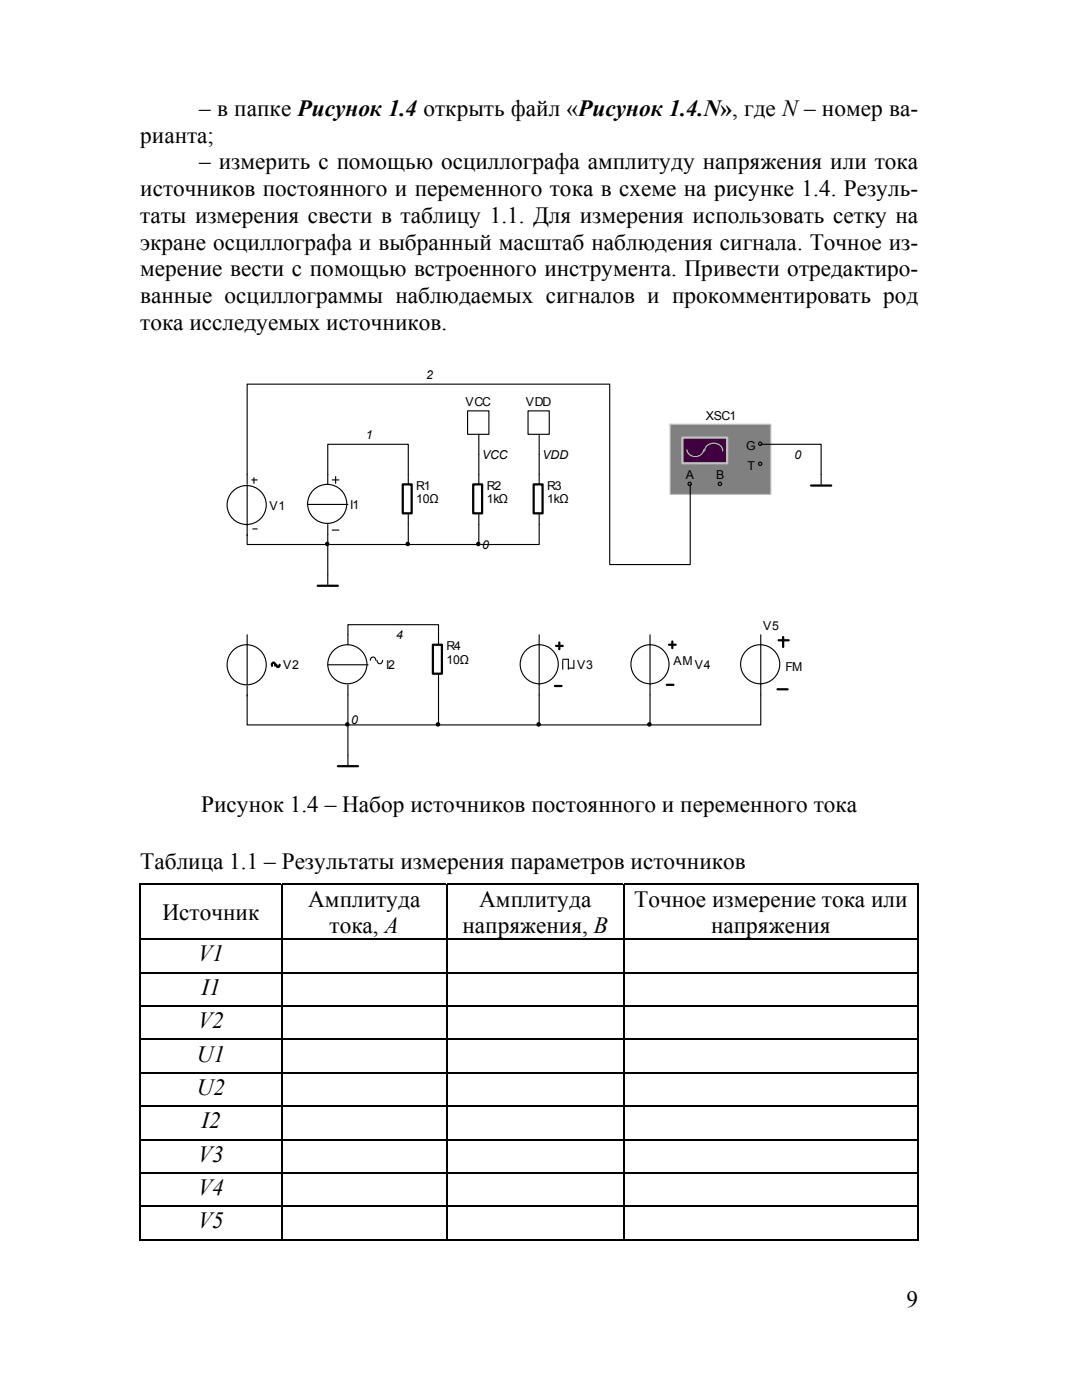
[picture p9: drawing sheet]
<svg xmlns="http://www.w3.org/2000/svg" width="216mm" height="279mm" viewBox="0 0 216 279" stroke-linecap="round" stroke-linejoin="round" font-family="sans-serif">
<g fill="none" stroke="#000" stroke-width=".22">
<path d="M49.3 94.7v2M49.3 96.9v10M50.2 95.8h1.1M50.7 95.3v1.2M65.4 94.7v2M66.3 95.8h1.3M67 95.1v1.4M81.5 94.7v2M93.3 82h4.3v4.7h-4.3zM95.5 86.7v4M95.5 94.7v2M105.4 82h4.2v4.7h-4.2z"/>
<path d="M107.6 86.7v4M107.6 94.7v2M50.4 105.6h.9M61.4 100.7h8M65.4 114.7v2M65.4 104.7v2M66.3 105.8h1.3M81.5 102.7v2M95.5 102.7v2M107.6 102.7v2"/>
<circle cx="49.2" cy="100.8" r="3.9"/>
<circle cx="65.3" cy="100.6" r="3.9"/>
</g>
<path d="M80.4 96.7h1.7v5.7h-1.7zM94.4 96.7h1.8v5.7h-1.8zM106.5 96.7h1.8v5.7h-1.8zM63.4 116.9h4" fill="none" stroke="#000" stroke-width=".45"/>
<g fill="#000" stroke="#000" stroke-width=".22">
<circle cx="65.3" cy="108.6" r=".33"/>
<circle cx="81.4" cy="108.6" r=".34"/>
<circle cx="95.4" cy="108.6" r=".33"/>
</g>
<path d="M133.7 84.7v14h20.1v-14z" fill-rule="evenodd" fill="#808080" stroke="#c0c0c0" stroke-width=".22"/>
<g fill="none" stroke="#000" stroke-width=".22">
<circle cx="137.6" cy="96.6" r=".34"/>
<circle cx="143.7" cy="96.6" r=".34"/>
<circle cx="151.7" cy="88.6" r=".33"/>
<circle cx="151.7" cy="92.6" r=".33"/>
</g>
<path d="M136.2 87.3h8.9v5.2h-8.9z" fill-rule="evenodd" fill="#400040" stroke="#c0c0c0" stroke-width=".45"/>
<path d="M140.4 89.8a1.71 1.71 0 0 1-1.6 1.3 1.71 1.71 0 0 1-1.7-1.3M144.2 90a1.81 1.81 0 0 0-1.8-1.6 1.81 1.81 0 0 0-1.8 1.6" fill="none" stroke="#c0c0c0" stroke-width=".22"/>
<g fill="none" stroke="#000" stroke-width=".45">
<path d="M161.8 96.9h4.1M54.9 132.8v-.3l-.3-.3-.3 .3v.4M55.1 132.7l.1 .2 .3 .2 .3-.4M86.4 128.7h1.8v5.8h-1.8zM110.7 136.9h1.4M111 128.9h1.3M111.6 128.2v1.4M133 136.7h1.4M133.5 128.7h1.3M134.1 128v1.3M155.1 137.6h2.1M155.4 127.8h2"/>
<path d="M156.3 127.1v2M67.4 152.9h4"/>
</g>
<g fill="none" stroke="#000" stroke-width=".22">
<path d="M49.3 94.7v-18h72.4v36h16v-16M65.4 94.7v-6h16.1v6M95.5 90.7v4M107.6 90.7v4M151.8 88.7h12v8M49.3 106.7v2h16.1v-2M81.5 104.7v4h-16.1v6M95.5 104.7v4h-14M107.6 104.7v4h-12.1M46.5 129.8a3.9 3.9 0 0 1 5.7 .3 3.9 3.9 0 0 1-.6 5.7 3.9 3.9 0 0 1-5.6-.9 4.1 4.1 0 0 1 .5-5.1zM49.3 126.7v10M49.3 136.9v2"/>
<path d="M65.4 132.7h8M69.4 128.7v-4h18.1v4M69.4 136.7v16M73.9 131.8a.56 .56 0 0 1 .5-.7 .56 .56 0 0 1 .6 .7M75.2 131.8a.57 .57 0 0 0 .6 .7 .57 .57 0 0 0 .5-.7M87.5 134.7v10h-38.2v-6M104.9 129.8a3.8 3.8 0 0 1 5.6 .2 3.8 3.8 0 0 1-.6 5.6 3.8 3.8 0 0 1-5.5-.9 4 4 0 0 1 .5-4.9zM107.6 126.7v18h-20.1M112.3 131.8v1.8M112.3 131.6h1.1v2M114.5 131.8v1.5h-1.1M129.7 126.7v18h-22.1"/>
<path d="M151.8 126.7v18h-22.1"/>
<circle cx="69.3" cy="132.6" r="3.9"/>
<circle cx="129.6" cy="132.6" r="3.8"/>
<circle cx="151.7" cy="132.6" r="3.9"/>
</g>
<g fill="#000" stroke="#000" stroke-width=".22">
<circle cx="69.3" cy="144.6" r=".33"/>
<circle cx="87.4" cy="144.6" r=".34"/>
<circle cx="107.5" cy="144.6" r=".34"/>
<circle cx="129.6" cy="144.6" r=".34"/>
</g>
<g fill="#000">
<path d="M27.9 176.4h.2v.3h-.2zM56.1 176.4h.2v.3h-.2zM89 176.4h.3v.3h-.3zM124.3 176.4h.2v.3h-.2zM183.1 176.4h.3v.3h-.3zM183.1 176.4h.3v.2h-.3zM27.9 187.3h.2v.3h-.2zM27.9 194h.2v.2h-.2zM56.1 187.3h.2v.3h-.2zM56.1 194h.2v.2h-.2zM89 187.3h.3v.3h-.3zM89 194h.3v.2h-.3z"/>
<path d="M124.3 187.3h.2v.3h-.2zM124.3 194h.2v.2h-.2zM183.1 187.3h.3v.3h-.3zM183.1 194h.3v.2h-.3zM27.9 200.7h.2v.2h-.2zM27.9 207.3h.2v.3h-.2zM56.1 200.7h.2v.2h-.2zM56.1 207.3h.2v.3h-.2zM89 200.7h.3v.2h-.3zM89 207.3h.3v.3h-.3zM124.3 200.7h.2v.2h-.2zM124.3 207.3h.2v.3h-.2z"/>
<path d="M183.1 200.7h.3v.2h-.3zM183.1 207.3h.3v.3h-.3zM27.9 220.6h.2v.3h-.2zM27.9 227.3h.2v.3h-.2zM27.9 234h.2v.2h-.2zM56.1 220.6h.2v.3h-.2zM56.1 227.3h.2v.3h-.2zM56.1 234h.2v.2h-.2zM89 220.6h.3v.3h-.3zM89 227.3h.3v.3h-.3zM89 234h.3v.2h-.3zM124.3 220.6h.2v.3h-.2z"/>
<path d="M124.3 227.3h.2v.3h-.2zM124.3 234h.2v.2h-.2zM183.1 220.6h.3v.3h-.3zM183.1 227.3h.3v.3h-.3zM183.1 234h.3v.2h-.3zM27.9 240.6h.2v.3h-.2zM56.1 240.6h.2v.3h-.2zM89 240.6h.3v.3h-.3zM124.3 240.6h.2v.3h-.2zM183.1 240.6h.3v.3h-.3zM183.1 247.3h.3v.2h-.3z"/>
</g>
<g fill="none" stroke="#000" stroke-width=".23">
<path d="M27.9 176.5h28.2M56.2 176.7v10.6M56.3 176.5h32.7M89.2 176.7v10.6M89.3 176.5h35M124.4 176.7v10.6M124.5 176.5h58.6M183.3 176.7v10.6M28.1 194.1h28M56.2 187.6v6.4M56.2 194.2v6.5M56.3 194.1h32.7"/>
<path d="M89.2 187.6v6.4M89.2 194.2v6.5M89.3 194.1h35M124.4 187.6v6.4M124.4 194.2v6.5M124.5 194.1h58.6M183.3 187.6v6.4M183.3 194.2v6.5M28.1 200.8h28M28.1 207.4h28M56.2 200.9v6.4M56.2 207.6v6.4"/>
<path d="M56.2 214.2v6.4M56.3 200.8h32.7M56.3 207.4h32.7M89.2 200.9v6.4M89.2 207.6v6.4M89.2 214.2v6.4M89.3 200.8h35M89.3 207.4h35M124.4 200.9v6.4M124.4 207.6v6.4M124.4 214.2v6.4M124.5 200.8h58.6"/>
<path d="M124.5 207.4h58.6M183.3 200.9v6.4M183.3 207.6v6.4M183.3 214.2v6.4M28.1 227.4h28M28.1 234.1h28M56.2 220.9v6.4M56.2 227.6v6.4M56.2 234.2v6.4M56.3 227.4h32.7M56.3 234.1h32.7M89.2 220.9v6.4"/>
<path d="M89.2 227.6v6.4M89.2 234.2v6.4M89.3 227.4h35M89.3 234.1h35M124.4 220.9v6.4M124.4 227.6v6.4M124.4 234.2v6.4M124.5 227.4h58.6M124.5 234.1h58.6M183.3 220.9v6.4M183.3 227.6v6.4M183.3 234.2v6.4"/>
<path d="M28.1 240.7h28M56.2 240.9v6.6M56.3 240.7h32.7M89.2 240.9v6.6M89.3 240.7h35M124.4 240.9v6.6M124.5 240.7h58.6M183.3 240.9v6.6"/>
</g>
<g fill="none" stroke="#000" stroke-width=".25">
<path d="M28 176.7v10.6M28 187.6v6.4M28 194.2v6.5M28.1 187.5h28M56.3 187.5h32.7M89.3 187.5h35M124.5 187.5h58.6M27.9 214.1h155.5M28 200.9v6.4M28 207.6v6.4M28 214.2v6.4M28 220.9v6.4"/>
<path d="M28 227.6v6.4M28 234.2v6.4M28.1 220.7h28M56.3 220.7h32.7M89.3 220.7h35M124.5 220.7h58.6M27.9 247.4h28.2M28 240.9v6.6M56.3 247.4h32.7M89.3 247.4h35M124.5 247.4h58.6"/>
</g>
<g font-size="4.6">
<text x="39.8" y="23.1">– в папке Рисунок 1.4 открыть файл «Рисунок 1.4.N», где N– номер ва-</text>
<text x="28" y="28.4">рианта;</text>
<text x="39.7" y="33.8">– измерить с помощью осциллографа амплитуду напряжения или тока</text>
<text x="28" y="39.1">источников постоянного и переменного тока в схеме на рисунке 1.4. Резуль-</text>
<text x="28" y="44.5">таты измерения свести в таблицу 1.1. Для измерения использовать сетку на</text>
<text x="28" y="49.8">экране осциллографа и выбранный масштаб наблюдения сигнала. Точное из-</text>
<text x="28" y="55.2">мерение вести с помощью встроенного инструмента. Привести отредактиро-</text>
<text x="28" y="65.8">тока исследуемых источников.</text>
<text x="28" y="60.5">ванные осциллограммы наблюдаемых сигналов и прокомментировать род</text>
<text x="40.2" y="162">Рисунок 1.4 – Набор источников постоянного и переменного тока</text>
<text x="28" y="173.3">Таблица 1.1 – Результаты измерения параметров источников</text>
<text x="32.4" y="183.6">Источник</text>
<text x="61.5" y="180.9">Амплитуда</text>
<text x="95.6" y="180.9">Амплитуда</text>
<text x="126.6" y="180.9">Точное измерение тока или</text>
<text x="39.5" y="191.9">V1</text>
<text x="65.8" y="186.3">тока, А</text>
<text x="92.3" y="186.3">напряжения, В</text>
<text x="141.9" y="186.3">напряжения</text>
<text x="40.2" y="198.5">I1</text>
<text x="39.5" y="205.2">V2</text>
<text x="39.3" y="211.9">U1</text>
<text x="39.3" y="218.5">U2</text>
<text x="40.2" y="225.2">I2</text>
<text x="39.5" y="231.8">V3</text>
<text x="39.5" y="238.5">V4</text>
<text x="39.5" y="245.2">V5</text>
<text x="180.9" y="260.8">9</text>
</g>
<g font-size="2.4">
<text x="85.1" y="75.5">2</text>
<text x="92.9" y="81.1">VCC</text>
<text x="104.9" y="81.1">VDD</text>
<text x="140.9" y="83.8">XSC1</text>
<text x="73" y="87.5">1</text>
<text x="148.9" y="89.8">G</text>
<text x="96.2" y="91.5">VCC</text>
<text x="108.3" y="91.5">VDD</text>
<text x="136.9" y="95.5">A</text>
<text x="142.9" y="95.5">B</text>
<text x="149.1" y="93.8">T</text>
<text x="158.5" y="91.5">0</text>
<text x="53.8" y="101.8">V1</text>
<text x="69.9" y="101.6">I1</text>
<text x="83.1" y="97.8">R1</text>
<text x="83.1" y="100.4">10Ω</text>
<text x="97.1" y="100.4">1kΩ</text>
<text x="97.1" y="97.8">R2</text>
<text x="109.2" y="97.8">R3</text>
<text x="109.2" y="100.4">1kΩ</text>
<text x="96.2" y="109.6">0</text>
<text x="152.3" y="125.8">V5</text>
<text x="79" y="127.6">4</text>
<text x="89.1" y="129.8">R4</text>
<text x="56.5" y="133.6">V2</text>
<text x="77" y="133.6">I2</text>
<text x="89.1" y="132.4">10Ω</text>
<text x="115.2" y="133.6">V3</text>
<text x="134.4" y="132.7">AM</text>
<text x="138.6" y="133.6">V4</text>
<text x="156.7" y="134">FM</text>
<text x="70.1" y="144.4">0</text>
</g>
</svg>
